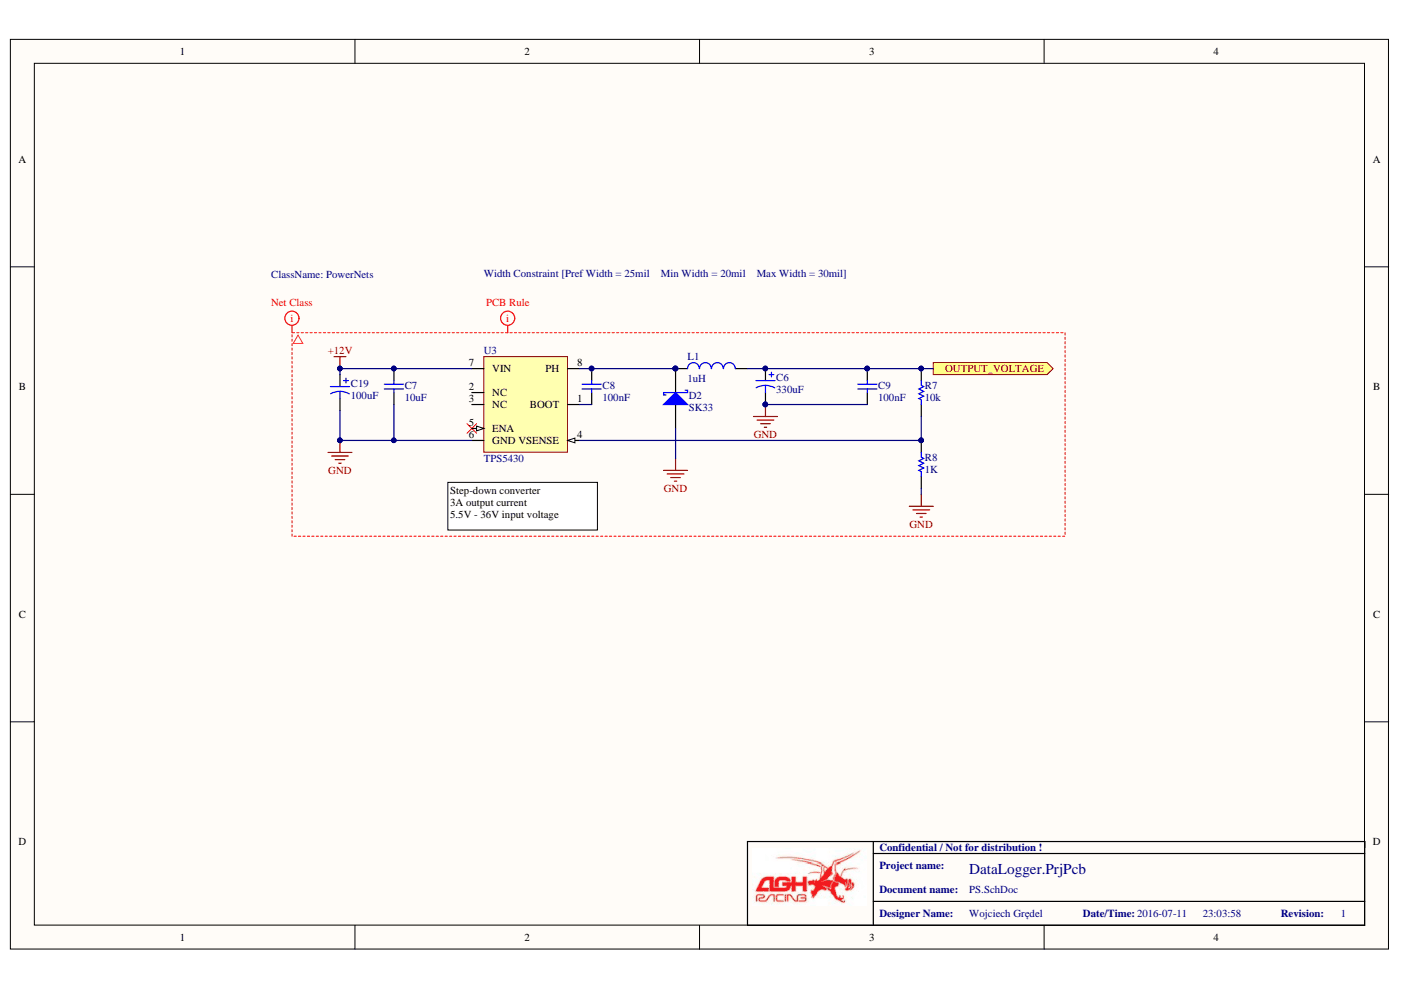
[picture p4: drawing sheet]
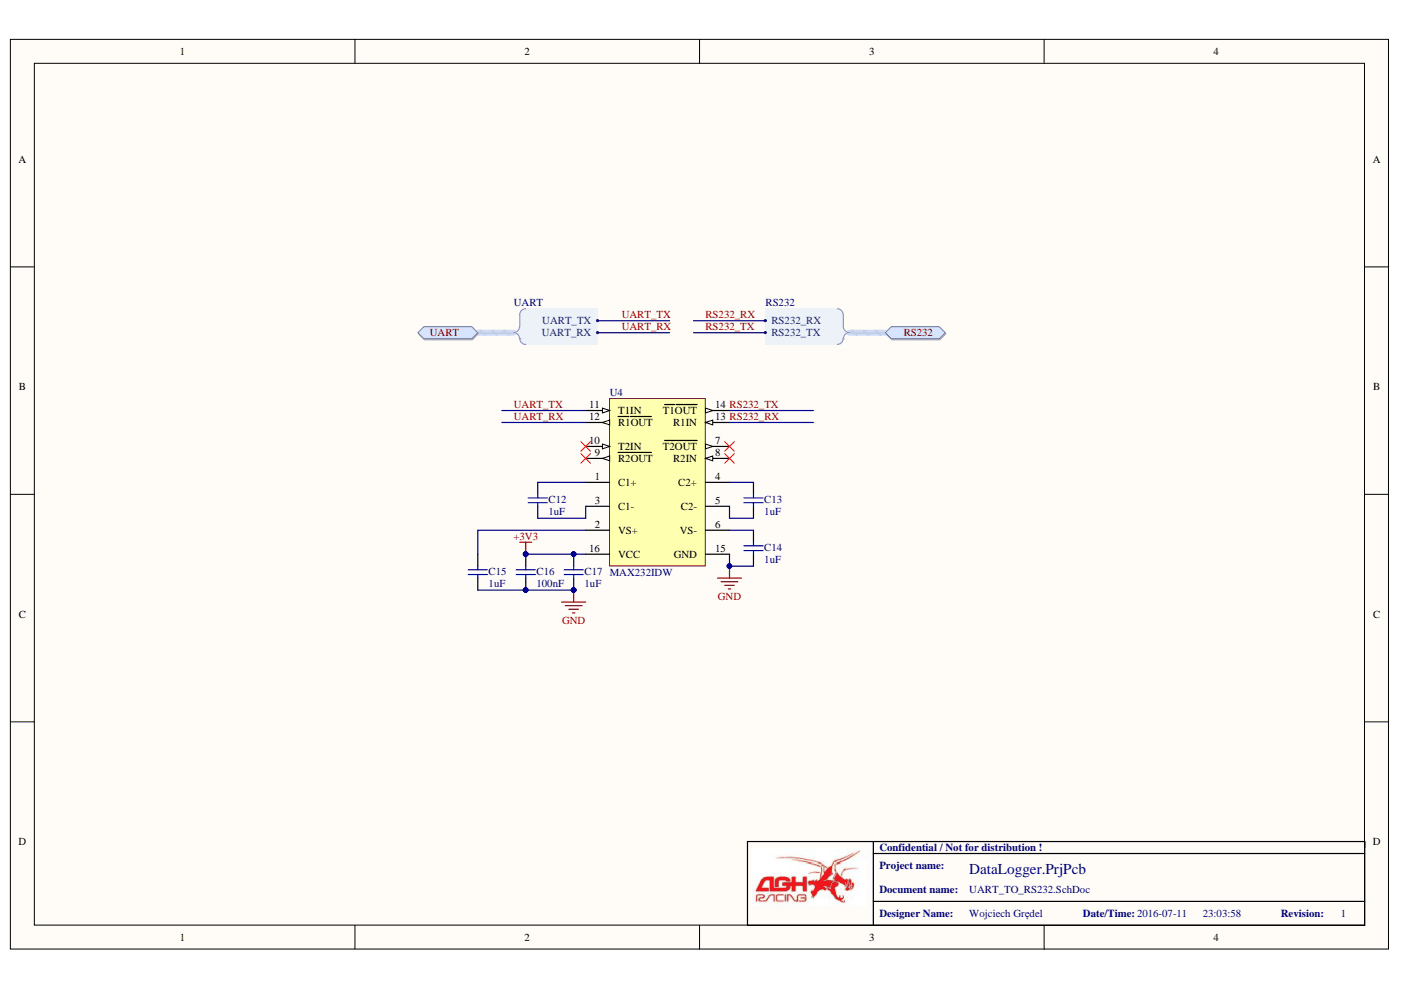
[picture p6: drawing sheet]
# Altium project DataLogger.PrjPcb
2 sheets, 17 parts. Net scope: flat (ports and power ports of the same name join across sheets).
Board files: PCB1.PcbDoc, PCB2_homemade.PcbDoc, PCB3_factory.PcbDoc
Sheets:
  PS.SchDoc
  UART_TO_RS232.SchDoc

## Sheet PS.SchDoc
size A4; Author: Wojciech Grędel; Revision: 1

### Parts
C6  value 330uF  [CAP_SMD_D_IPC_MD]  (hidden comment: Cap Pol)
C7  value 10uF  [CAP_0805_IPC_MD]  (hidden comment: Cap)
C8  value 100nF  [CAP_0805_IPC_MD]  (hidden comment: Cap)
C9  value 100nF  [CAP_0805_IPC_MD]  (hidden comment: Cap)
C19  value 100uF  [CAPAE7866X80M]  (hidden comment: Cap Pol)
D2  SK33  [DO214AB_IPC_MD]
L1  value 1uH  [IND_DL50_IPC_MD]  (hidden comment: Inductor)
R7  value 10k  [RES_0805_IPC_MD]  (hidden comment: Res)
R8  value 1K  [RES_0805_IPC_MD]  (hidden comment: Res)
U3  TPS5430  [SOIC_8_THERMAL_PAD_IPC_MD]

### Ports
OUTPUT_VOLTAGE (out)

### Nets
+12V: C7.2 C19.1 U3.7(VIN)
GND: C6.2 C7.1 C9.1 C19.2 D2.1(A) R8.1 U3.6(GND) U3.9(PwPd)
NetC6_1: C6.1 C9.2 L1.2 R7.2 ; port OUTPUT_VOLTAGE
NetC8_1: C8.1 U3.1(BOOT)
NetC8_2: C8.2 D2.2(K) L1.1 U3.8(PH)
NetR7_1: R7.1 R8.2 U3.4(VSENSE)

Not connected (* = marked no-connect by the designer): U3 2(NC) 3(NC) 5(ENA)*

### Layout directives
net class PowerNets: +12V, GND
rule Width Constraint [Pref Width = 25mil    Min Width = 20mil    Max Width = 30mil]: +12V, GND

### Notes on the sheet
- (near U3) Step-down converter
  3A output current
  5.5V - 36V input voltage

## Sheet UART_TO_RS232.SchDoc
size A4; Author: Wojciech Grędel; Revision: 1

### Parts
C12  value 1uF  [CAP_0805_IPC_MD]  (hidden comment: Cap)
C13  value 1uF  [CAP_0805_IPC_MD]  (hidden comment: Cap)
C14  value 1uF  [CAP_0805_IPC_MD]  (hidden comment: Cap)
C15  value 1uF  [CAP_0805_IPC_MD]  (hidden comment: Cap)
C16  value 100nF  [CAP_0805_IPC_MD]  (hidden comment: Cap)
C17  value 1uF  [CAP_0805_IPC_MD]  (hidden comment: Cap)
U4  MAX232IDW  [SO_16_IPC_MD]

### Ports
RS232 (harness RS232), UART (harness UART)

### Harnesses
UART: UART_TX, UART_RX
RS232: RS232_RX, RS232_TX

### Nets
+3V3: C16.2 C17.2 U4.16(VCC)
GND: C14.1 C15.1 C16.1 C17.1 U4.15(GND)
RS232_RX: U4.13(R1IN) ; port RS232.RS232_RX
RS232_TX: U4.14(~{T1OUT}) ; port RS232.RS232_TX
UART_RX: U4.12(~{R1OUT}) ; port UART.UART_RX
UART_TX: U4.11(T1IN) ; port UART.UART_TX
NetC12_1: C12.1 U4.3(C1-)
NetC12_2: C12.2 U4.1(C1+)
NetC13_1: C13.1 U4.5(C2-)
NetC13_2: C13.2 U4.4(C2+)
NetC14_2: C14.2 U4.6(VS-)
NetC15_2: C15.2 U4.2(VS+)

Not connected (* = marked no-connect by the designer): U4 7(~{T2OUT})* 8(R2IN)* 9(~{R2OUT})* 10(T2IN)*

## Nets that join several sheets
GND: PS (8 pins), UART_TO_RS232 (5 pins)
